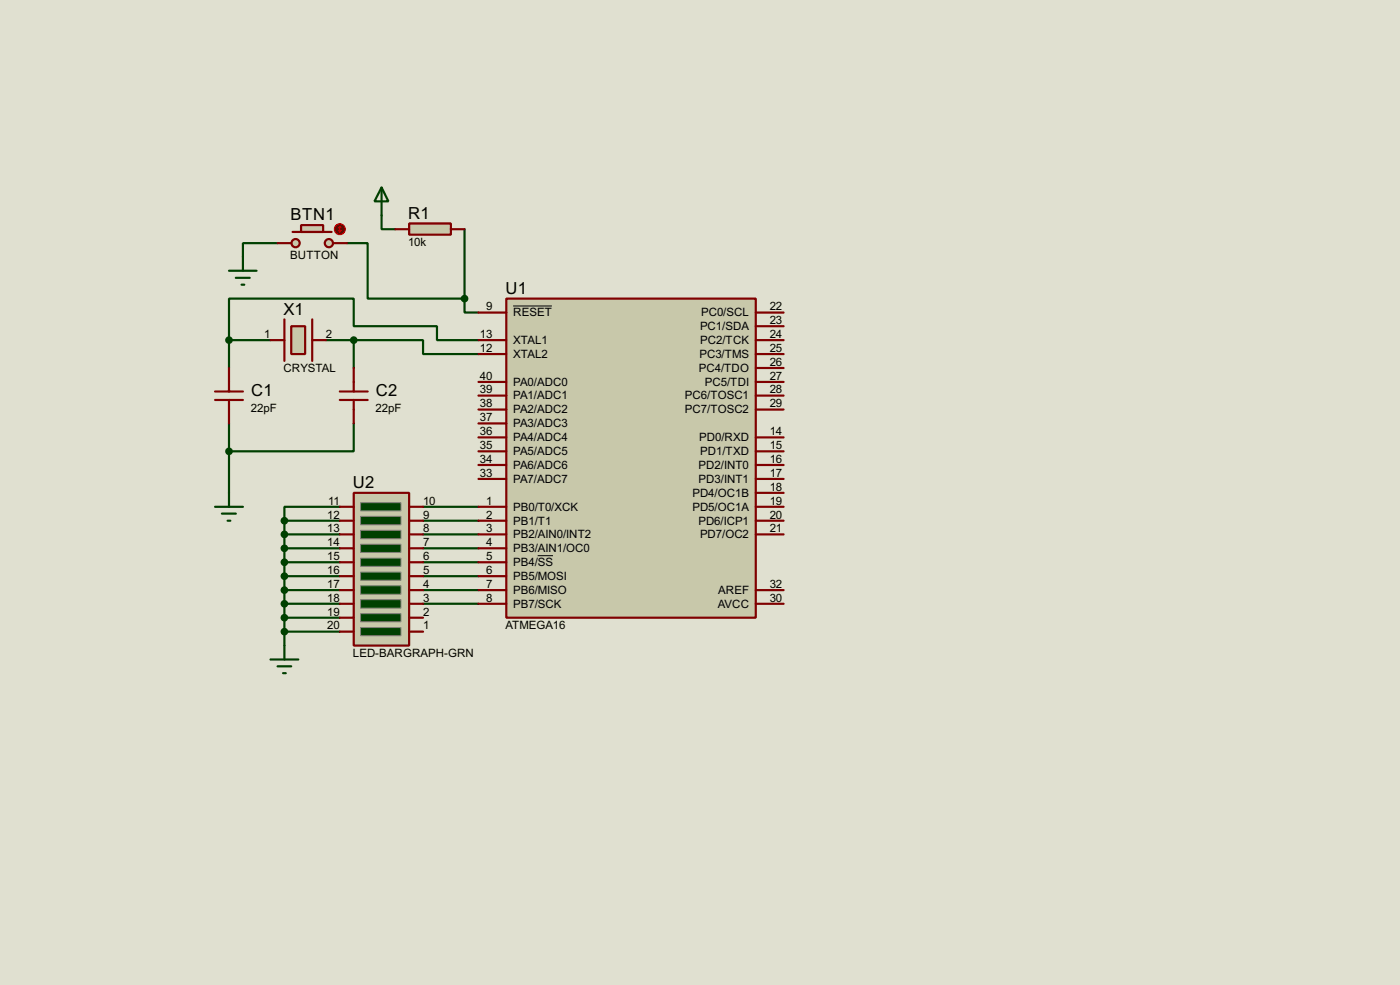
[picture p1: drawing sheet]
<svg xmlns="http://www.w3.org/2000/svg" width="256mm" height="180mm" viewBox="0 0 256 180" stroke-linecap="round" stroke-linejoin="round" font-family="sans-serif">
<path d="M0 0h256.5v180.3h-256.5z" fill="#e0e0d0"/>
<g fill="none" stroke="#004000" stroke-width=".4">
<path d="M69.9 39.4v2.6h2.5M50.9 44.5h-6.4v2.5M63.6 44.5h3.8v10.2h17.7M85.1 54.7v2.5h2.6M85.1 42v12.7M42 62.3v-7.6h22.8v5h15.3v2.6h7.6M42 62.3h7.6M42 62.3v5.1M42 77.5v12.7M59.7 62.3h5.1M64.8 62.3h12.7v2.5h10.2M64.8 77.5v5.1h-22.8"/>
<path d="M64.8 62.3v5.1M52.1 97.8h10.2M52.1 95.3h10.2M52.1 95.3v22.9M62.3 92.8h-10.2v2.5M77.5 97.8h10.2M77.5 95.3h10.2M77.5 92.8h10.2M52.1 110.5h10.2M52.1 108h10.2M52.1 105.5h10.2M52.1 102.9h10.2"/>
<path d="M52.1 100.4h10.2M52.1 113.1h10.2M52.1 115.6h10.2M77.5 110.5h10.2M77.5 108h10.2M77.5 105.5h10.2M77.5 102.9h10.2M77.5 100.4h10.2"/>
</g>
<path d="M92.8 54.7h45.7v58.4h-45.7z" fill="#c8c8aa" stroke="#800000" stroke-width=".4"/>
<g fill="none" stroke="#800000" stroke-width=".4">
<path d="M87.7 57.2h5.1M138.5 57.2h5.1M138.5 59.7h5.1M87.7 64.8h5.1M87.7 62.3h5.1M87.7 69.9h5.1M87.7 72.4h5.1M87.7 75h5.1M87.7 77.5h5.1M138.5 64.8h5.1M138.5 62.3h5.1M138.5 67.4h5.1"/>
<path d="M138.5 69.9h5.1M138.5 72.4h5.1M138.5 75h5.1M87.7 92.8h5.1M87.7 95.3h5.1M87.7 97.8h5.1M87.7 80.1h5.1M87.7 82.6h5.1M87.7 85.1h5.1M87.7 87.7h5.1M138.5 92.8h5.1M138.5 95.3h5.1"/>
<path d="M138.5 97.8h5.1M138.5 80.1h5.1M138.5 82.6h5.1M138.5 85.1h5.1M138.5 87.7h5.1M138.5 90.2h5.1M87.7 100.4h5.1M87.7 102.9h5.1M87.7 105.5h5.1M87.7 108h5.1M87.7 110.5h5.1M138.5 108h5.1"/>
<path d="M138.5 110.5h5.1"/>
</g>
<path d="M94 56h7.1M98.5 101.7h2.8" fill="none" stroke="#000" stroke-width=".18"/>
<path d="M64.8 90.2h10.2v28h-10.2z" fill="#c8c8aa" stroke="#800000" stroke-width=".4"/>
<g fill="#004000" stroke="#808080" stroke-width=".18">
<path d="M66.1 114.9h7.4v1.5h-7.4z"/>
<path d="M66.1 112.3h7.4v1.5h-7.4z"/>
<path d="M66.1 109.8h7.4v1.5h-7.4z"/>
<path d="M66.1 107.2h7.4v1.6h-7.4z"/>
<path d="M66.1 104.7h7.4v1.5h-7.4z"/>
<path d="M66.1 102.2h7.4v1.5h-7.4z"/>
<path d="M66.1 99.6h7.4v1.5h-7.4z"/>
<path d="M66.1 97.1h7.4v1.5h-7.4z"/>
<path d="M66.1 94.5h7.4v1.6h-7.4z"/>
<path d="M66.1 92h7.4v1.5h-7.4z"/>
</g>
<g fill="none" stroke="#800000" stroke-width=".4">
<path d="M52.1 58.5v7.6M57.2 58.5v7.6M62.3 97.8h2.5M62.3 95.3h2.5M62.3 92.8h2.5M75 97.8h2.5M75 95.3h2.5M75 92.8h2.5M62.3 115.6h2.5M62.3 113.1h2.5M62.3 110.5h2.5M62.3 108h2.5"/>
<path d="M62.3 105.5h2.5M62.3 102.9h2.5M62.3 100.4h2.5M75 115.6h2.5M75 113.1h2.5M75 110.5h2.5M75 108h2.5M75 105.5h2.5M75 102.9h2.5M75 100.4h2.5"/>
</g>
<path d="M69.9 34.3l1.3 2.6h-2.6zM69.9 34.3v5.1M42 49.6h5M43.2 50.9h2.6M44.3 52.1h.5M44.5 47v2.6M39.4 92.8h5.1M40.7 94h2.5M41.7 95.3h.5M42 90.2v2.6" fill="none" stroke="#004000" stroke-width=".4"/>
<path d="M53.4 59.7h2.5v5.1h-2.5z" fill="#c8c8aa" stroke="#800000" stroke-width=".4"/>
<path d="M39.4 73.2h5.1M39.4 71.7h5.1M42 67.4v4.3M42 73.2v4.3M49.6 62.3h2.5M57.2 62.3h2.5M62.3 73.2h5.1M62.3 71.7h5.1M64.8 67.4v4.3M64.8 73.2v4.3" fill="none" stroke="#800000" stroke-width=".4"/>
<g fill="#004000" stroke="#004000" stroke-width=".4">
<circle cx="64.8" cy="62.3" r=".5"/>
<circle cx="41.9" cy="62.3" r=".5"/>
</g>
<g fill="#c8c8aa" stroke="#800000" stroke-width=".4">
<circle cx="60.2" cy="44.5" r=".75"/>
<circle cx="54.1" cy="44.5" r=".75"/>
</g>
<path d="M53.6 42.5h7.2" fill="none" stroke="#800000" stroke-width=".4"/>
<path d="M55.2 41.2h4v1.3h-4z" fill="#c8c8aa" stroke="#800000" stroke-width=".4"/>
<path d="M50.9 44.5h2.5M61 44.5h2.6" fill="none" stroke="#800000" stroke-width=".4"/>
<circle cx="62.2" cy="42" r="1" fill="#400000" stroke="#f00" stroke-width=".2"/>
<path d="M62 42.2l.3 .3M62.3 41.5v1M62.3 41.5l-.3 .2M62.3 41.5l.2 .2M62.5 42.2l-.2 .3" fill="none" stroke="#f00" stroke-width=".2"/>
<path d="M75 40.9h7.6v2.1h-7.6z" fill="#c8c8aa" stroke="#800000" stroke-width=".4"/>
<path d="M72.4 42h2.6M82.6 42h2.5" fill="none" stroke="#800000" stroke-width=".4"/>
<g fill="#004000" stroke="#004000" stroke-width=".4">
<circle cx="85.1" cy="54.7" r=".5"/>
<circle cx="41.9" cy="82.6" r=".5"/>
<circle cx="52.1" cy="95.3" r=".5"/>
<circle cx="52.1" cy="97.8" r=".5"/>
<circle cx="52.1" cy="100.4" r=".5"/>
<circle cx="52.1" cy="102.9" r=".5"/>
<circle cx="52.1" cy="105.5" r=".5"/>
<circle cx="52.1" cy="108" r=".5"/>
<circle cx="52.1" cy="110.5" r=".5"/>
<circle cx="52.1" cy="113.1" r=".5"/>
<circle cx="52.1" cy="115.6" r=".5"/>
</g>
<path d="M52.1 118.2v2.5M49.6 120.7h5.1M50.9 122h2.5M51.9 123.2h.5" fill="none" stroke="#004000" stroke-width=".4"/>
<g font-size="3.4">
<text x="53.2" y="40.4">BTN1</text>
<text x="74.8" y="40.1">R1</text>
<text x="92.6" y="53.9">U1</text>
<text x="52" y="57.7">X1</text>
<text x="46" y="72.5">C1</text>
<text x="68.9" y="72.5">C2</text>
<text x="64.7" y="89.4">U2</text>
</g>
<g font-size="2.4">
<text x="53.2" y="47.3">BUTTON</text>
<text x="74.8" y="45.1">10k</text>
<text x="89.1" y="56.8">9</text>
<text x="94" y="57.9">RESET</text>
<text x="128.4" y="57.9">PC0/SCL</text>
<text x="141" y="56.8">22</text>
<text x="141" y="59.3">23</text>
<text x="48.4" y="61.9">1</text>
<text x="59.7" y="61.9">2</text>
<text x="87.9" y="64.4">12</text>
<text x="87.9" y="61.9">13</text>
<text x="94" y="65.5">XTAL2</text>
<text x="94" y="63">XTAL1</text>
<text x="128.1" y="65.5">PC3/TMS</text>
<text x="128.2" y="60.4">PC1/SDA</text>
<text x="128.3" y="63">PC2/TCK</text>
<text x="141" y="61.9">24</text>
<text x="141" y="64.4">25</text>
<text x="51.9" y="68.1">CRYSTAL</text>
<text x="87.9" y="72">39</text>
<text x="87.9" y="69.5">40</text>
<text x="94" y="70.6">PA0/ADC0</text>
<text x="128" y="68.1">PC4/TDO</text>
<text x="129.1" y="70.6">PC5/TDI</text>
<text x="141" y="67">26</text>
<text x="141" y="69.5">27</text>
<text x="141" y="72">28</text>
<text x="45.9" y="75.4">22pF</text>
<text x="68.8" y="75.4">22pF</text>
<text x="87.9" y="77.1">37</text>
<text x="87.9" y="74.6">38</text>
<text x="94" y="75.7">PA2/ADC2</text>
<text x="94" y="73.1">PA1/ADC1</text>
<text x="125.5" y="73.1">PC6/TOSC1</text>
<text x="125.5" y="75.7">PC7/TOSC2</text>
<text x="141" y="74.6">29</text>
<text x="87.9" y="82.2">35</text>
<text x="87.9" y="79.7">36</text>
<text x="94" y="83.3">PA5/ADC5</text>
<text x="94" y="80.8">PA4/ADC4</text>
<text x="94" y="78.2">PA3/ADC3</text>
<text x="128.1" y="80.8">PD0/RXD</text>
<text x="128.3" y="83.3">PD1/TXD</text>
<text x="141" y="79.7">14</text>
<text x="141" y="82.2">15</text>
<text x="87.9" y="87.3">33</text>
<text x="87.9" y="84.7">34</text>
<text x="94" y="88.4">PA7/ADC7</text>
<text x="94" y="85.8">PA6/ADC6</text>
<text x="128" y="85.8">PD2/INT0</text>
<text x="128" y="88.4">PD3/INT1</text>
<text x="141" y="84.7">16</text>
<text x="141" y="87.3">17</text>
<text x="141" y="89.8">18</text>
<text x="60" y="94.9">12</text>
<text x="60.1" y="92.4">11</text>
<text x="77.5" y="94.9">9</text>
<text x="77.5" y="92.4">10</text>
<text x="89.1" y="92.4">1</text>
<text x="89.1" y="94.9">2</text>
<text x="94" y="93.5">PB0/T0/XCK</text>
<text x="126.8" y="90.9">PD4/OC1B</text>
<text x="126.8" y="93.5">PD5/OC1A</text>
<text x="141" y="92.4">19</text>
<text x="141" y="94.9">20</text>
<text x="60" y="100">14</text>
<text x="60" y="97.4">13</text>
<text x="77.5" y="100">7</text>
<text x="77.5" y="97.4">8</text>
<text x="89.1" y="97.4">3</text>
<text x="89.1" y="100">4</text>
<text x="94" y="96">PB1/T1</text>
<text x="94" y="98.5">PB2/AIN0/INT2</text>
<text x="94" y="101.1">PB3/AIN1/OC0</text>
<text x="127.9" y="96">PD6/ICP1</text>
<text x="128.2" y="98.5">PD7/OC2</text>
<text x="141" y="97.4">21</text>
<text x="60" y="107.6">17</text>
<text x="60" y="105.1">16</text>
<text x="60" y="102.5">15</text>
<text x="77.5" y="107.6">4</text>
<text x="77.5" y="105.1">5</text>
<text x="77.5" y="102.5">6</text>
<text x="89.1" y="102.5">5</text>
<text x="89.1" y="105.1">6</text>
<text x="89.1" y="107.6">7</text>
<text x="94" y="103.6">PB4/SS</text>
<text x="94" y="106.2">PB5/MOSI</text>
<text x="141" y="107.6">32</text>
<text x="60" y="112.7">19</text>
<text x="60" y="110.1">18</text>
<text x="77.5" y="112.7">2</text>
<text x="77.5" y="110.1">3</text>
<text x="89.1" y="110.1">8</text>
<text x="94" y="108.7">PB6/MISO</text>
<text x="94" y="111.2">PB7/SCK</text>
<text x="131.5" y="111.2">AVCC</text>
<text x="131.6" y="108.7">AREF</text>
<text x="141" y="110.1">30</text>
<text x="60" y="115.2">20</text>
<text x="77.5" y="115.2">1</text>
<text x="92.6" y="115.2">ATMEGA16</text>
<text x="64.6" y="120.3">LED-BARGRAPH-GRN</text>
</g>
</svg>
